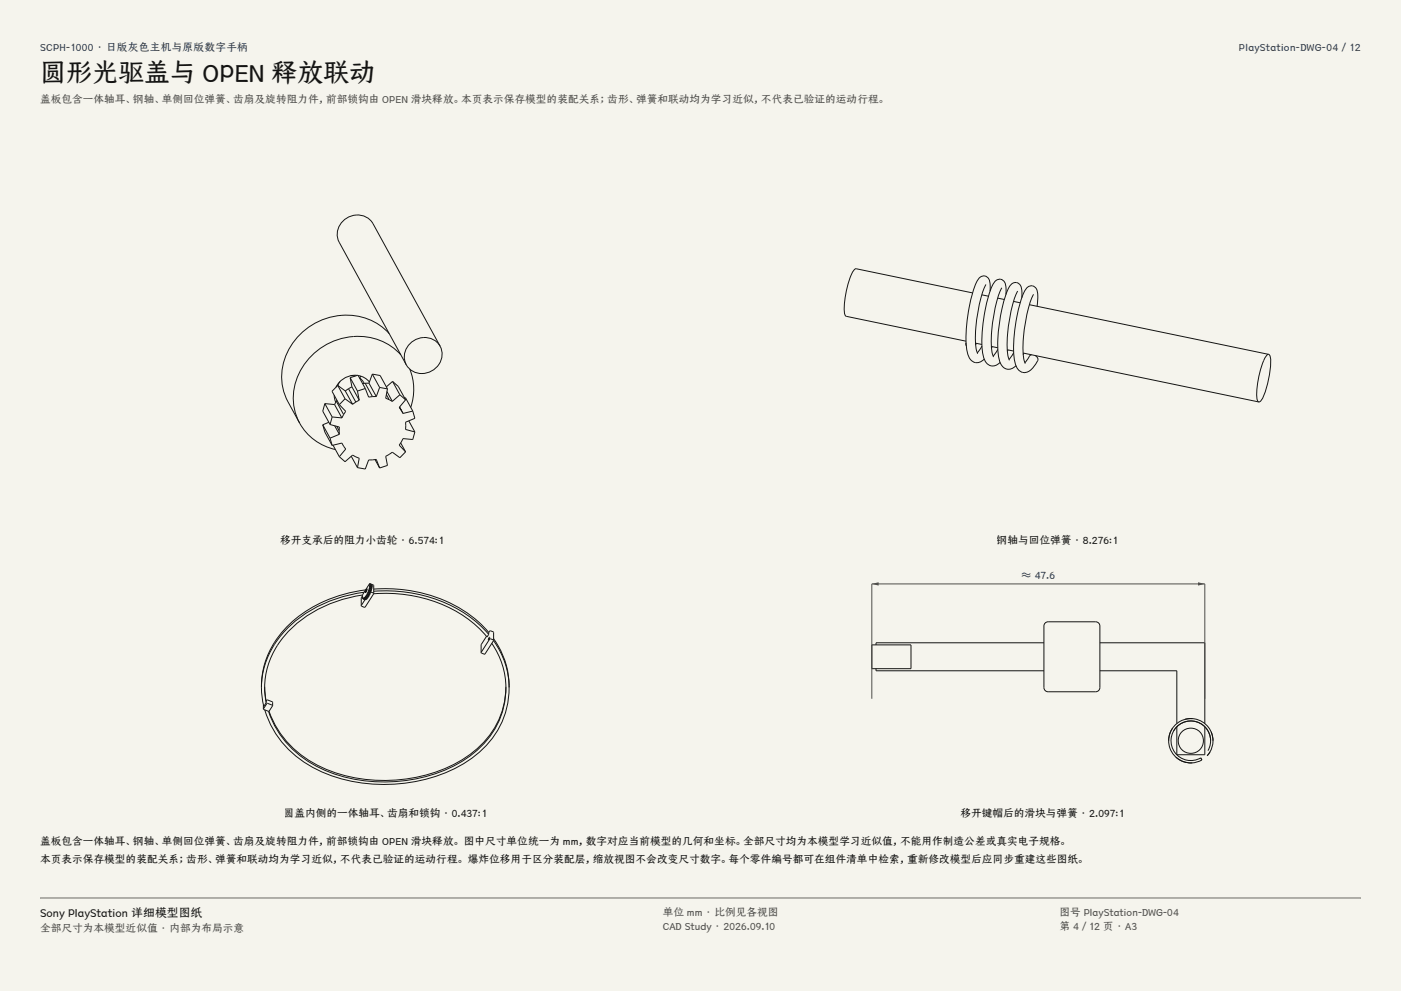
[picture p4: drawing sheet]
<svg xmlns="http://www.w3.org/2000/svg" width="420mm" height="297mm" viewBox="0 0 420 297" stroke-linecap="round" stroke-linejoin="round" font-family="sans-serif">
<g fill="#f5f4ed">
<path d="M0 0h420v297h-420z"/>
<path d="M12 12h396v275h-396z"/>
</g>
<g fill="none" stroke="#141413" stroke-width=".3">
<path d="M291.6 87.8l-34.9-7.3-.6 .3a23.8 23.8 0 0 0-2.9 13.3l.5 .7 35.9 7.5M294.3 88.4l2 .4M295.6 85.3a39.1 39.1 0 0 0-2.8 19.8l.3 .9M296.8 87.3v-.9a3.2 3.2 0 0 0-1.5-3.7 2.93 2.93 0 0 0-2.9 2.6 44.9 44.9 0 0 0-2.4 20.3 3.1 3.1 0 0 0 3.2 3.1l.9-.3 1-.8M299.1 89.3l2 .5M300.4 86.3a39.1 39.1 0 0 0-2.9 19.8l.4 .9M301.6 88.3v-.9a3.2 3.2 0 0 0-1.6-3.7 2.93 2.93 0 0 0-2.8 2.6 44.9 44.9 0 0 0-2.5 20.2 3.1 3.1 0 0 0 3.3 3.2l.9-.4 .9-.7M303.8 90.3l2 .4M305.1 87.2a39.1 39.1 0 0 0-2.8 19.9l.3 .9M306.3 89.2l.1-.8a3.2 3.2 0 0 0-1.6-3.7 2.31 2.31 0 0 0-2.5 1.8 45 45 0 0 0-2.9 20.6 3.3 3.3 0 0 0 3.3 3.5l.9-.3 1-.7M308.6 91.3l71.7 14.9M309.9 88.2a39.1 39.1 0 0 0-2.9 19.9l.4 .8"/>
<path d="M310.9 91.8l.2-2.3a3.3 3.3 0 0 0-1.6-3.8 2.93 2.93 0 0 0-2.8 2.6 44.9 44.9 0 0 0-2.5 20.2 3.1 3.1 0 0 0 3.2 3.1 5.6 5.6 0 0 0 3.7-4.2l-.8-.8M100.2 118.5l.5 2M101 119.9l-.2 .3M101.2 115.5l-1.7 1.8 2.2 4M101.2 115.5l2.3 1.7M101.2 115.5l2.2 4M101.9 114.4l-.6 1.1M103.4 119.5l-1.7 1.8M103.4 119.5l2.3 1.7M103.5 117.2l2.2 4M104.5 116.5l-1 .7M104.5 116.5l2.2 4"/>
<path d="M105 113.2l.5 2.7M105 113.2l2.3-.8 2.2 4M105 113.2l2.2 4M105.1 112.6l1.4 .1M105.5 115.9l-1 .6M105.5 115.9l2.2 4M107.1 112.5a6.4 6.4 0 0 0-6.4 3.5M107.2 117.2l.5 2.7M107.4 112.5l1.6 .6 1.7 1.4M107.7 119.9l-1 .6M107.8 113.2l.8 .7 .6 1M108.1 112.7l-.2 .6"/>
<path d="M109.5 114.9l-.8 .1M109.5 114.9l2.2 4M109.5 116.4l-2.3 .8M109.5 116.4l1 2.6 1.2-.1M110.6 114.8l-1.1 .1M110.6 114.8l2.2 4M111.6 112.1l2.4 .4 2.2 4M111.6 112.1l-1 2.7M111.6 112.1l2.2 4M112.8 118.8l-1.1 .1M113.8 116.1l-1 2.7M113.8 116.1l2.4 .4"/>
<path d="M115.8 118.3l.9 1.5M116 117.3l1.6 3M116.2 116.5l-.6 2.8 1.1 .5M116.7 119.8l.9 .5M116.7 100a18.4 18.4 0 0 0-26.1-.4 17.2 17.2 0 0 0-4.2 20.9l3.4 6.3M117.7 114.3l1.7 1.5 2.2 4M117.7 114.3l-1.9 1.6M117.7 114.3l2.2 4M119.9 118.3l-2.3 2M119.9 118.3l1.7 1.5M120.2 106.4a18.4 18.4 0 0 0-26.1-.4 17.2 17.2 0 0 0-4.3 20.8M121.3 119.3l.3-.1 2.1 4"/>
<path d="M121.6 119.8l-1.9 2.3 .6 .9M122.8 110.6a16.2 16.2 0 0 1 .3 11.5M131.9 103.8l-20.1-36.7a5.8 5.8 0 0 0-7.6-1.9 5.8 5.8 0 0 0-2.5 7.4l20.1 36.7M131.9 103.8a5.8 5.8 0 0 0-7.6-1.9 5.8 5.8 0 0 0-2.5 7.4M131.9 103.8a5.8 5.8 0 0 1-2.5 7.4 5.8 5.8 0 0 1-7.6-1.9M289.6 102.8l.1 .8M289.6 102.7v.1M292.4 102.8l2 .4M292.7 102.9l-.2 .4M294.4 103.8l-1.4 1.9M294.4 103.7v.1M297.2 103.8l1.9 .4"/>
<path d="M297.4 103.9l-.2 .4M299.1 104.7l-1.4 2M302 104.8l1.9 .4M302.2 104.9l-.2 .4M303.9 105.7l-1.4 2M306.7 105.8l70.6 14.7M307 105.9l-.3 .4M309.2 106.3l-.4 .2-1.6 2.2M380.3 106.2l-.5 .3a23.8 23.8 0 0 0-2.9 13.2l.4 .8M380.3 106.2a3.7 3.7 0 0 1 .6 3.5 23.5 23.5 0 0 1-3.1 10.6l-.5 .2M89.8 126.8a16.1 16.1 0 0 0 10.7 7.9M96.8 127.3l.6 2.2 2.2 4"/>
<path d="M96.8 127.3l2.1 4M97.4 121l-.6 2.2 2.1 4M97.4 121l2.9 .2M97.4 121l2.2 4M98.6 126.6l-1.8 .7M98.9 131.3l.7 2.2M98.9 127.2l2.8 .8v1.1M99.6 133.5l2.9-.7 1.1 1.8-1.9 2.3M99.6 125l-.7 2.2M99.6 125l2.9 .2M99.8 133.4l1.9 3.5M100.3 121.2l2.2 4"/>
<path d="M100.3 127.6l1.4 2.6M100.8 120.2l-.5 1M100.8 120.2l2.2 4M101 127.8l.7 1.3M101.7 129.1v1.1M101.7 136.9l1.7 1.5 2.3-2 2 .9-.5 2.8M101.7 121.3l1.9 2-.6 .9M101.7 130.2l-2.8 1.1M103 124.2l-.5 1M105.3 136.7l1.9 3.4M106.7 120.5l-1 .7M112.4 137.7l1.4 2.6"/>
<path d="M119.8 122l1 1.9 2.9-.7M120.1 132.7l1.5 2.7M121.6 135.4l-1.7 1.8-2.3-1.7-2 1.3 .6 2.7-2.4 .8M122.5 126.1l1.9 3.4M123.7 123.2l.7 2.2-2.8 1.1v2.2l2.8 .8M124.4 129.5l-.7 2.2-2.9-.3-1.1 2 1.9 2M107.2 140.1l2.3 .5 1-2.7 2.3-.2 1 2.6M108.6 178.7l.1-.1v.1M108.6 178.7h.1M108.6 178.7l-.3 .5v2.3M108.6 179.1l.1-.2v.5M108.6 179.1h.1"/>
<path d="M108.7 179.4h.1M108.7 179.4l.1-.3v.3M108.7 178.7l-.1 .4M108.7 178.3l-.1 .4M108.7 178.3a35.9 35.9 0 0 0-26.1 16.1 22.6 22.6 0 0 0-2.8 16.2M108.8 178.1l-.1 .2M108.8 178.1h.1M108.8 179.4l.8 .3M109 179.2v.1M109 179.2l-.2 .2M109 179.4l.8 .3M109 179.2h.1"/>
<path d="M109.1 179.2l-.1 .2M109.1 179.2h-.1M109.1 179.4l.7 .3M109.1 179.4h-.1M109.2 177.5a37.5 37.5 0 0 0-26.9 15.6 24 24 0 0 0-3.9 13M109.2 179.1l.1 .1M109.2 179.1l-.1 .3M109.2 179.1l.1 .2M109.2 179.1h.1M109.3 179.3l.8 .1M109.4 179.2l.7 .2M109.4 179.2l-.1 .1"/>
<path d="M109.4 178.9l.9 .3 .1-.1M109.4 178.9v.3M109.4 179.7l-1.1 1.8M109.5 178.9h.1M109.5 178.9h-.1M109.5 179.7h.1M109.6 179.7h.1M109.6 176.8a37.6 37.6 0 0 0-27.3 15.7 24.2 24.2 0 0 0-3.9 13.6M109.7 178.8l.7 .3M109.7 178.8l-.2 .1M109.7 178.6l.7 .3M109.7 178.6v.2"/>
<path d="M109.8 178.5l.8 .3 .1-.2M109.8 178.5l-.1 .1M109.8 176.6l.1 .5-.3 .3zM109.9 179.5l-.1 .2M109.9 176.5a.67 .67 0 0 1-.4 1zM110 178.3l-.2 .2M110 178.3l.7 .3M110 178.1l.7 .3M110 178.1v.2M110 178l.7 .3M110 178v.1M110.1 179.2v.2"/>
<path d="M110.2 177.9l.7 .3 .1-.2M110.2 177.9l-.2 .1M110.2 177.6l.7 .3M110.2 177.6l.1 .1M110.3 177.7l.7 .3M110.3 177.7l-.1 .2M110.3 177.5l.7 .2M110.3 177.5l-.1 .1M110.3 177.3l.7 .3M110.3 177.3v.2M110.4 178.9v.2M110.4 177.3l.7 .3"/>
<path d="M110.4 177.3h-.1M110.5 177l.7 .4M110.5 177l-.1 .3M110.5 178.8l-.1 .1M110.5 178.7v.1M110.5 176.9l.7 .3M110.5 176.9v.1M110.5 176.8l.7 .2M110.5 176.8v.1M110.7 176.7l.7 .2M110.7 176.7l-.2 .1M110.7 176.3v.1"/>
<path d="M110.7 176.3l.7 .3M110.7 178.4v.2M110.7 176.2l.7 .3M110.7 176.2v.1M110.7 176.4l.7 .3v.2M110.7 176.4v.3M110.7 178.3v.1M110.8 175h.1M110.8 175l-2 3.1M110.8 175.8l.8 .3-.1 .2M110.8 175.8v.3M110.8 175v.1"/>
<path d="M110.8 178.2l-.1 .1M110.8 175.7l.7 .3M110.8 175.7v.1M110.8 175.3l.8 .3v.2M110.8 175.3v.1M110.8 175.4l.1 .1M110.8 175.4h.1M110.8 176.1l.7 .2M110.8 176.1l-.1 .1M110.9 175.5l.7 .3M110.9 175.5l-.1 .2M110.9 174.9l.7 .3"/>
<path d="M110.9 174.9v.2M110.9 174.9l-.1 .2M110.9 175.1l.7 .2M110.9 175.1l-.1 .2M110.9 177.9l.1 .1M111 177.7l-.1 .2M111 177.6v.1M111.1 177.6h-.1M111.2 177.4l.8 .5M111.2 177.2v.2M111.2 177.4l-.1 .2M111.2 177v.2"/>
<path d="M111.4 176.9l-.2 .1M111.4 176.6v.1M111.4 176.5v.1M111.5 176.1h.1M111.5 176v.1M111.5 176.3l-.1 .2M111.6 175.8l-.1 .2M111.6 175.2v.1M111.6 175.2l.4 .3v2.4M111.6 175.3l-.1 .3M112 177.9a40.9 40.9 0 0 1 32.8 11.6l1.2 1.4 .5-.8M112 176.6a41.9 41.9 0 0 1 33.7 12l.8 .9"/>
<path d="M112 177.2a42.1 42.1 0 0 1 33.3 11.5l1.2 1.4M112 177.9l-2.5 4-.3 .1-.9-.5M145.8 190.7l-1.6 2.5v2.4M146.5 190.1v-.5l.4-.5 1 .3 .1 2.5M146.7 191l.1 .2-.4 .6zM147.4 192.8a24 24 0 0 1-5.4 32.9 44.9 44.9 0 0 1-34.3 8.1 35.2 35.2 0 0 1-23.6-13.4l-2-3.4-1.6-3.8M148 192l-2.6 3.9-.3 .1-.9-.4M148 192a24.2 24.2 0 0 1 4.6 14.1M148 191.4a24.4 24.4 0 0 1 4.6 14.7M148 191.9v.1M148 191.9l-.9-.4h-.3l-2.6 4.1M261.4 193.3h11.7v7.1h-11.7z"/>
<path d="M313 192.6h-50.4v.7M313.5 186.6l.7-.3h14.3a1.26 1.26 0 0 1 1.2 1.3v18.5a1.26 1.26 0 0 1-1.2 1.2h-14.3a1.26 1.26 0 0 1-1.2-1.2v-18.5zM329.7 192.6h31.5v24.2M78.4 206.1l.2 2.8 .5 2.8 .7-1.1M79 212.4v.1M79 211.3v1.2M79.3 205.8l.5 4.3M79.8 210.1l.4-.3 1.4 .5 .1 1.2M79.8 210.1v.5M81.7 211.5l-1.1 1.7-1.6-.7M81.7 211.5l-1.6-.7-1.1 1.6M151.7 205.8a25.2 25.2 0 0 1-12.8 21.6 46.2 46.2 0 0 1-45.9 .7 28.7 28.7 0 0 1-12.4-14.9"/>
<path d="M152.6 206.1a25.9 25.9 0 0 1-13.2 22.5 48.2 48.2 0 0 1-44.3 2.1 29.4 29.4 0 0 1-15.7-17.9M262.6 200.4v.6h50.4M329.7 201h23.1v15.8M351.5 218.3l-.8 1.5-.4 2.2M351.9 219a5.9 5.9 0 0 1 6.6-2.7 5.9 5.9 0 0 1 4.4 5.7M352.8 217.8v8.4h8.4v-8.4M357.5 215.4l-2.2 .2M363.1 219.3l.5 2.7M352.5 226.9a6.7 6.7 0 0 0 4.9 1.7M362.1 225a5.9 5.9 0 0 0-4.1-8.8 5.9 5.9 0 0 0-6.9 6.8 5.9 5.9 0 0 0 8.9 4.1l.3 .6a6.6 6.6 0 0 1-9.7-4.1 6.6 6.6 0 0 1 6.2-8.4 6.6 6.6 0 0 1 6.7 8.1 6.6 6.6 0 0 1-1.6 3.2M363.6 222h.1"/>
<circle cx="357" cy="222" r="3.8"/>
</g>
<path d="M261.4 209.4v-34.4h99.8v34.4" fill="none" stroke="#504e49" stroke-width=".3"/>
<g fill="#504e49">
<path d="M261.4 175l2-.5v1z"/>
<path d="M359.1 174.5l2.1 .5-2.1 .5z"/>
</g>
<path d="M12 269.3h396zM12 269h396v.3h-396z" fill-rule="evenodd" fill="#504e49"/>
<text font-size="7.8" fill="#141413" x="12" y="24.7">圆形光驱盖与 OPEN 释放联动</text>
<text font-size="3.5" fill="#141413" x="12" y="274.9">Sony PlayStation 详细模型图纸</text>
<g font-size="3.2" fill="#1b365d">
<text x="12" y="15.3">SCPH-1000 · 日版灰色主机与原版数字手柄</text>
<text x="371.4" y="15.3">PlayStation-DWG-04 / 12</text>
<text x="306.2" y="173.4">≈ 47.6</text>
</g>
<g font-size="3.2" fill="#504e49">
<text x="12" y="30.9">盖板包含一体轴耳、钢轴、单侧回位弹簧、齿扇及旋转阻力件，前部锁钩由 OPEN 滑块释放。本页表示保存模型的装配关系；齿形、弹簧和联动均为学习近似，不代表已验证的运动行程。</text>
<text x="198.7" y="274.5">单位 mm · 比例见各视图</text>
<text x="317.6" y="274.5">图号 PlayStation-DWG-04</text>
<text x="12" y="279.3">全部尺寸为本模型近似值 · 内部为布局示意</text>
<text x="198.7" y="278.8">CAD Study · 2026.09.10</text>
<text x="317.6" y="278.8">第 4 / 12 页 · A3</text>
</g>
<g font-size="3.2" fill="#141413">
<text x="84" y="163">移开支承后的阻力小齿轮 · 6.574:1</text>
<text x="298.9" y="163">钢轴与回位弹簧 · 8.276:1</text>
<text x="85.1" y="245">圆盖内侧的一体轴耳、齿扇和锁钩 · 0.437:1</text>
<text x="288" y="245">移开键帽后的滑块与弹簧 · 2.097:1</text>
<text x="12" y="253.3">盖板包含一体轴耳、钢轴、单侧回位弹簧、齿扇及旋转阻力件，前部锁钩由 OPEN 滑块释放。 图中尺寸单位统一为 mm，数字对应当前模型的几何和坐标。全部尺寸均为本模型学习近似值，不能用作制造公差或真实电子规格。</text>
<text x="12" y="258.6">本页表示保存模型的装配关系；齿形、弹簧和联动均为学习近似，不代表已验证的运动行程。 爆炸位移用于区分装配层，缩放视图不会改变尺寸数字。每个零件编号都可在组件清单中检索，重新修改模型后应同步重建这些图纸。</text>
</g>
</svg>
